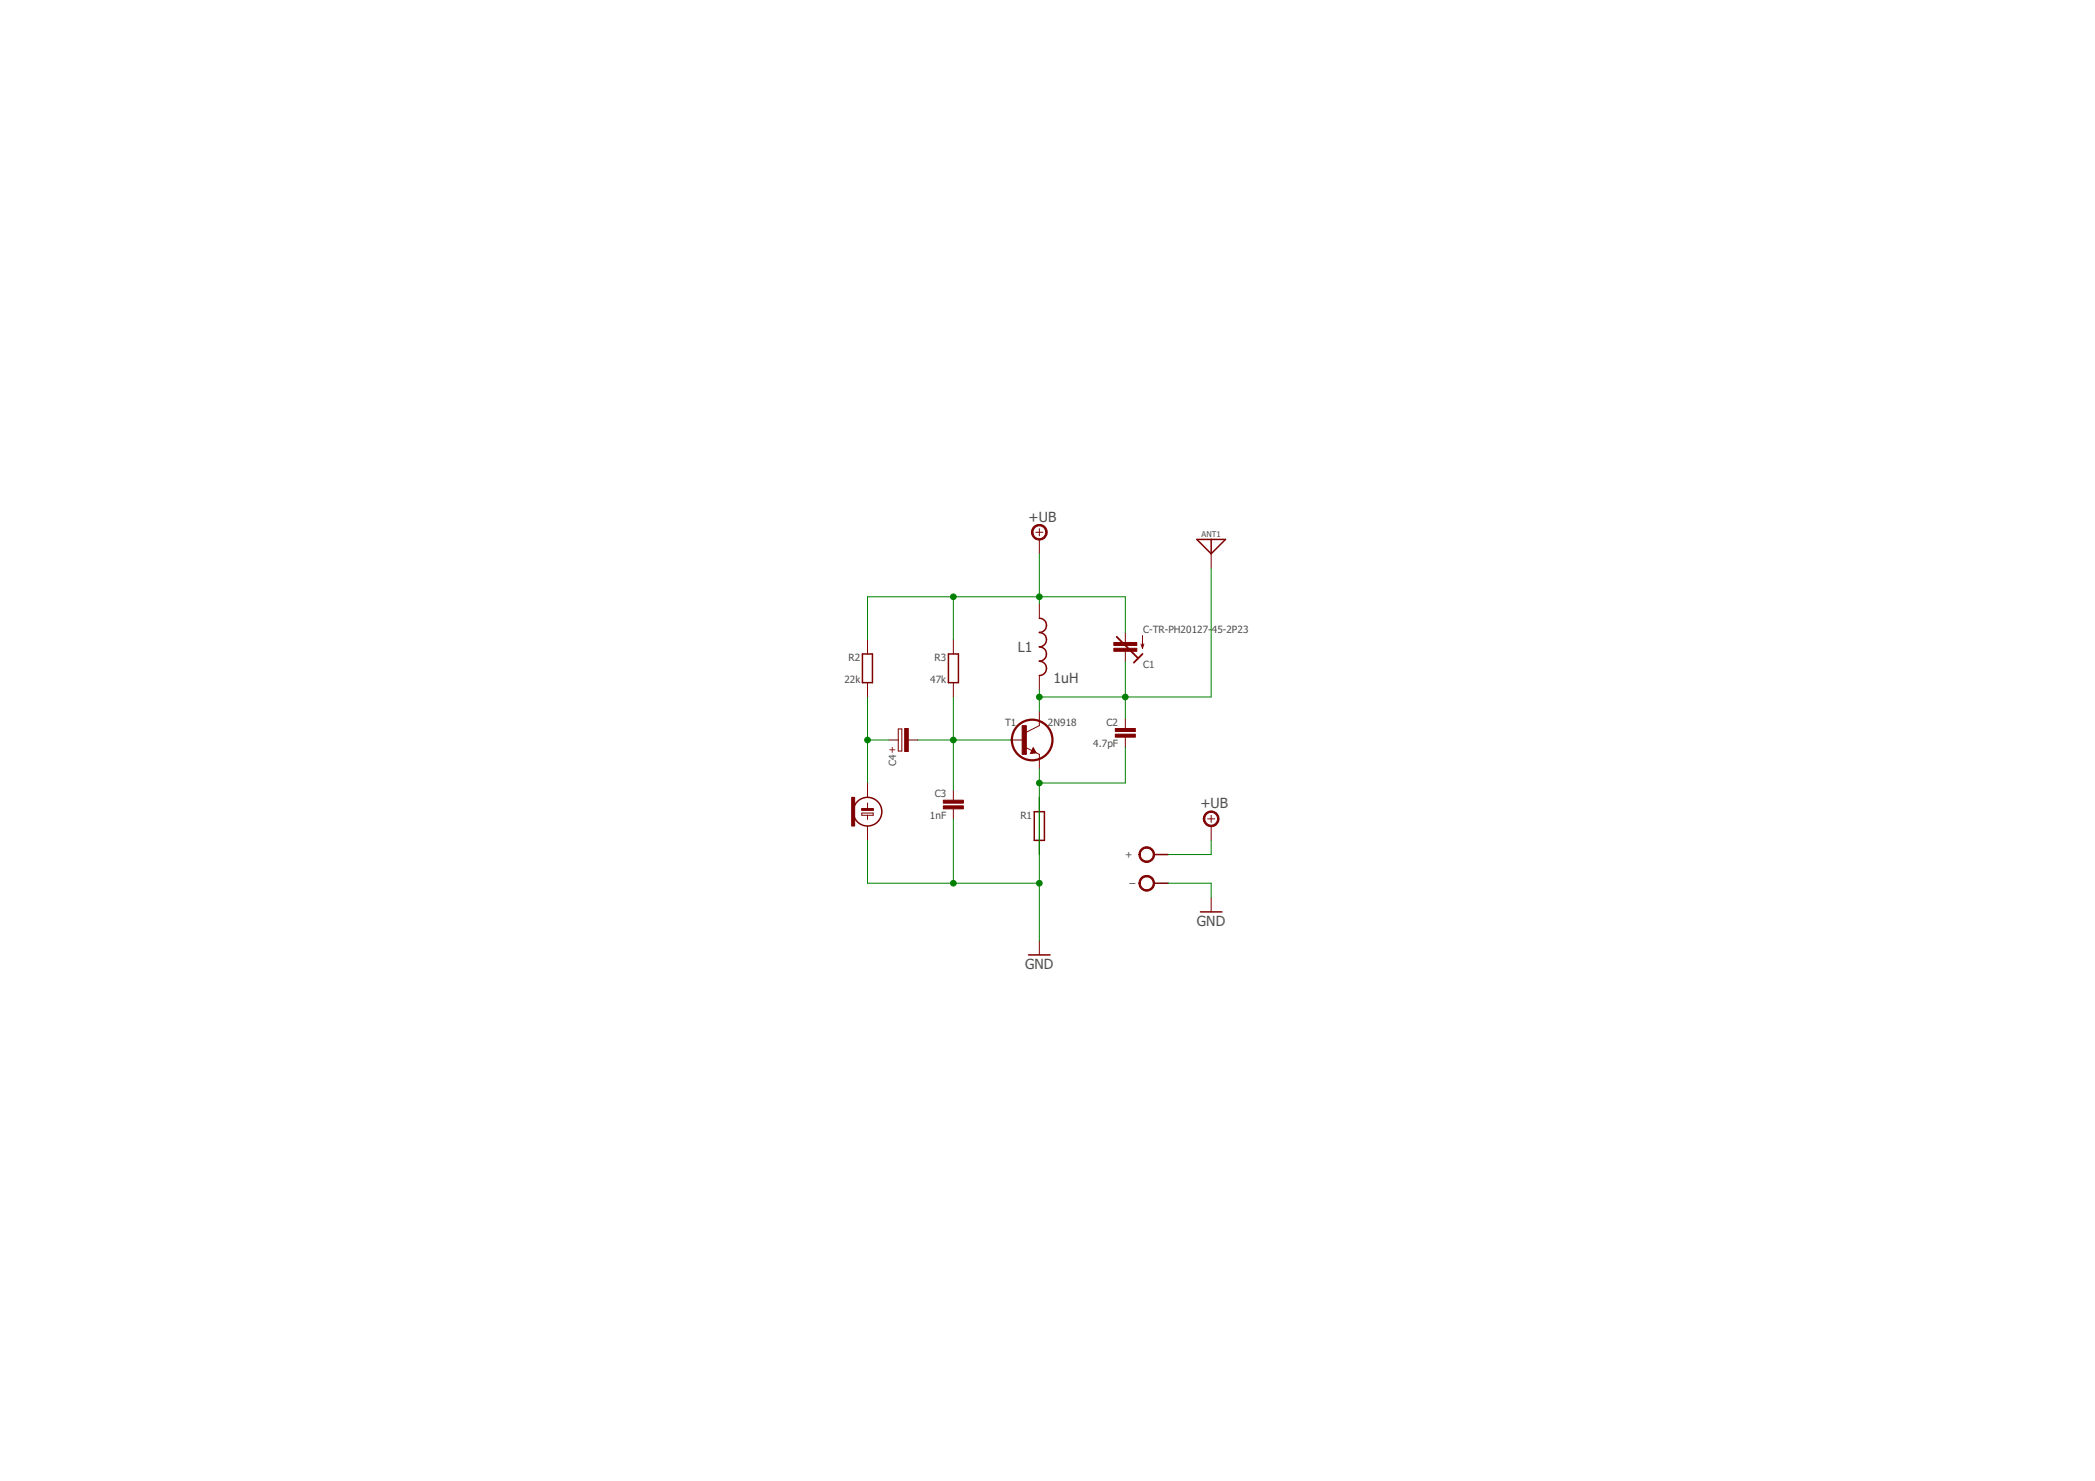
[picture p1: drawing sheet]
<svg xmlns="http://www.w3.org/2000/svg" width="297mm" height="210mm" viewBox="0 0 297 210" stroke-linecap="round" stroke-linejoin="round" font-family="sans-serif">
<g fill="none" stroke="#800000" stroke-width=".14">
<path d="M146.9 75.4h1M147.4 74.9v1M147.4 76.5v2M171.7 78.5v2M123 90.7v2M123 96.8v2M135.2 90.7v2M135.2 96.8v2M147.4 85.6v2M147.4 95.7v2.1M159.6 89.6v1.5M159.6 92.3v1.4"/>
<path d="M161.8 91.3l.2 .6M162 90.1v1.8M162.2 91.3l-.2 .6M122.2 114.6h1.6v.2h-1.6zM122.2 115.2h1.6v.3h-1.6zM123 111v2M123 113.8v.8M123 115.5v.6M123 117.1v2M126 104.9h1.4M127.4 103.3h.5v3.1h-.5zM128.7 104.9h1.4"/>
<path d="M135.2 112v1.4M135.2 114.6v1.5M143.3 104.9h2M145.6 106l1.8 .9v2M146.5 106l.4 .7-.8 .1zM147.4 100.8v2l-2 1M147.4 113v2M147.4 119.1v2M159.6 101.8v1.5M159.6 104.5v1.4M171.2 116.1h1M171.7 115.5v1.1"/>
<path d="M171.7 117.1v2M147.4 133.3v2M171.7 127.2v2"/>
</g>
<path d="M158.3 90.3l3.1 3M162 92.7l-1.2 1.2M146.5 106.2l.2 .4-.4 .1" fill="none" stroke="#800000" stroke-width=".25"/>
<g fill="none" stroke="#800000" stroke-width=".21">
<path d="M169.7 76.5h4.1l-2.1 2zM171.7 76.5v2M122.3 92.7h1.4v4.1h-1.4zM134.5 92.7h1.4v4.1h-1.4zM147.4 87.6a1.01 1.01 0 0 1 1 1 1.01 1.01 0 0 1-1 1 1.02 1.02 0 0 1 1 1.1 1.02 1.02 0 0 1-1 1 1.02 1.02 0 0 1 1 1 1.02 1.02 0 0 1-1 1 1.02 1.02 0 0 1 1 1 1.02 1.02 0 0 1-1 1M146.5 106.2l-.2 .4h.3l-.1-.2M146.6 115h1.5v4.1h-1.5zM145.8 135.3h3.1M163.6 121.1h2M163.6 125.2h2M170.2 129.2h3"/>
<circle cx="123" cy="115" r="2.03"/>
</g>
<g fill="#800000" stroke="#800000" stroke-width=".14">
<path d="M144.9 102.8h.6v4.1h-.6z"/>
<path d="M158.1 104.1h2.9v.4h-2.9z"/>
<path d="M158.1 103.3h2.9v.4h-2.9z"/>
<path d="M133.8 114.2h2.8v.4h-2.8z"/>
<path d="M133.8 113.4h2.8v.4h-2.8z"/>
<path d="M120.8 113h.4v4.1h-.4z"/>
<path d="M122.2 114.6h1.6v.2h-1.6z"/>
<path d="M157.9 91.1h3.3v.4h-3.3z"/>
<path d="M157.9 91.9h3.3v.4h-3.3z"/>
<path d="M128.3 103.3h.5v3.2h-.5z"/>
</g>
<circle cx="146.3" cy="104.9" r="2.88" fill="none" stroke="#800000" stroke-width=".32"/>
<g fill="#800000" stroke="#800000" stroke-width=".14">
<path d="M146.6 74.6a1.12 1.12 0 0 1 1.8 .3 1.12 1.12 0 0 1-.8 1.6 1.12 1.12 0 0 1-1.4-1.1h.3a.9 .9 0 0 1 1.2-.8 .9 .9 0 0 1 .3 1.5 .9 .9 0 0 1-1.5-.4v-.3h-.3l.1-.3z" fill-rule="evenodd"/>
<path d="M171 115.2a1.12 1.12 0 0 1 1.7 .4 1.12 1.12 0 0 1-.7 1.6 1.12 1.12 0 0 1-1.4-1.1h.2a.91 .91 0 0 1 1.3-.9 .91 .91 0 0 1 .2 1.5 .91 .91 0 0 1-1.4-.4l-.1-.2h-.2v-.4z" fill-rule="evenodd"/>
<path d="M161.9 120.3a1.11 1.11 0 0 1 1.7 .3 1.11 1.11 0 0 1-.8 1.6 1.11 1.11 0 0 1-1.3-1.1h.2a.92 .92 0 0 1 1.3-.8 .92 .92 0 0 1 .2 1.5 .92 .92 0 0 1-1.5-.4v-.3h-.2l.1-.6z" fill-rule="evenodd"/>
<path d="M161.9 124.3a1.11 1.11 0 0 1 1.7 .4 1.11 1.11 0 0 1-.7 1.6 1.11 1.11 0 0 1-1.4-1.1h.2a.92 .92 0 0 1 1.3-.9 .92 .92 0 0 1 .2 1.6 .92 .92 0 0 1-1.5-.4v-.3h-.2l.1-.6z" fill-rule="evenodd"/>
</g>
<g fill="none" stroke="#008000" stroke-width=".14">
<path d="M147.4 78.5v7.1M123 98.8v12.2M135.2 84.6v6.1M135.2 98.8v13.2M147.4 97.8v3M159.6 89.6v-5h-36.6v6.1M159.6 93.7v8.1M171.7 80.5v18.3h-24.3M123 104.9h3M123 119.1v6.1h24.4M130.1 104.9h13.2M135.2 116.1v9.1"/>
<path d="M147.4 108.9v24.4M159.6 105.9v5.1h-12.2M171.7 119.1v2h-6.1M165.6 125.2h6.1v2"/>
</g>
<g fill="#008000" stroke="#008000" stroke-width=".14">
<circle cx="159.6" cy="98.8" r=".4"/>
<circle cx="147.4" cy="98.8" r=".4"/>
<circle cx="147.4" cy="111" r=".4"/>
<circle cx="135.2" cy="104.9" r=".4"/>
<circle cx="123" cy="104.9" r=".4"/>
<circle cx="135.2" cy="125.2" r=".4"/>
<circle cx="147.4" cy="125.2" r=".4"/>
<circle cx="147.4" cy="84.6" r=".4"/>
<circle cx="135.2" cy="84.6" r=".4"/>
</g>
<g font-size="2" fill="#505050">
<text x="145.8" y="73.9">+UB</text>
<text x="144.3" y="92.4">L1</text>
<text x="149.4" y="96.8">1uH</text>
<text x="170.2" y="114.5">+UB</text>
<text x="169.7" y="131.3">GND</text>
<text x="145.3" y="137.4">GND</text>
</g>
<g font-size="1.4" fill="#505050">
<text x="162.1" y="89.7">C-TR-PH20127-</text>
<text x="171.8" y="89.7">45-2P23</text>
<text x="120.3" y="93.7">R2</text>
<text x="132.5" y="93.7">R3</text>
<text x="162.1" y="94.7">C1</text>
<text x="119.7" y="96.8">22k</text>
<text x="131.9" y="96.8">47k</text>
<text x="142.5" y="102.8">T1</text>
<text x="148.6" y="102.8">2N918</text>
<text x="155" y="105.9">4.7pF</text>
<text x="156.9" y="102.8">C2</text>
<text x="127.1" y="108.5" transform="rotate(-90 127.1 108.5)">C4</text>
<text x="132.5" y="113">C3</text>
<text x="131.9" y="116.1">1nF</text>
<text x="144.7" y="116">R1</text>
<text x="159.5" y="121.6">+</text>
<text x="160.6" y="125.7">̶</text>
</g>
<text font-size="1.4" fill="#800000" x="126" y="106.7">+</text>
<text font-size="1.1" fill="#505050" x="170.4" y="76">ANT1</text>
</svg>
